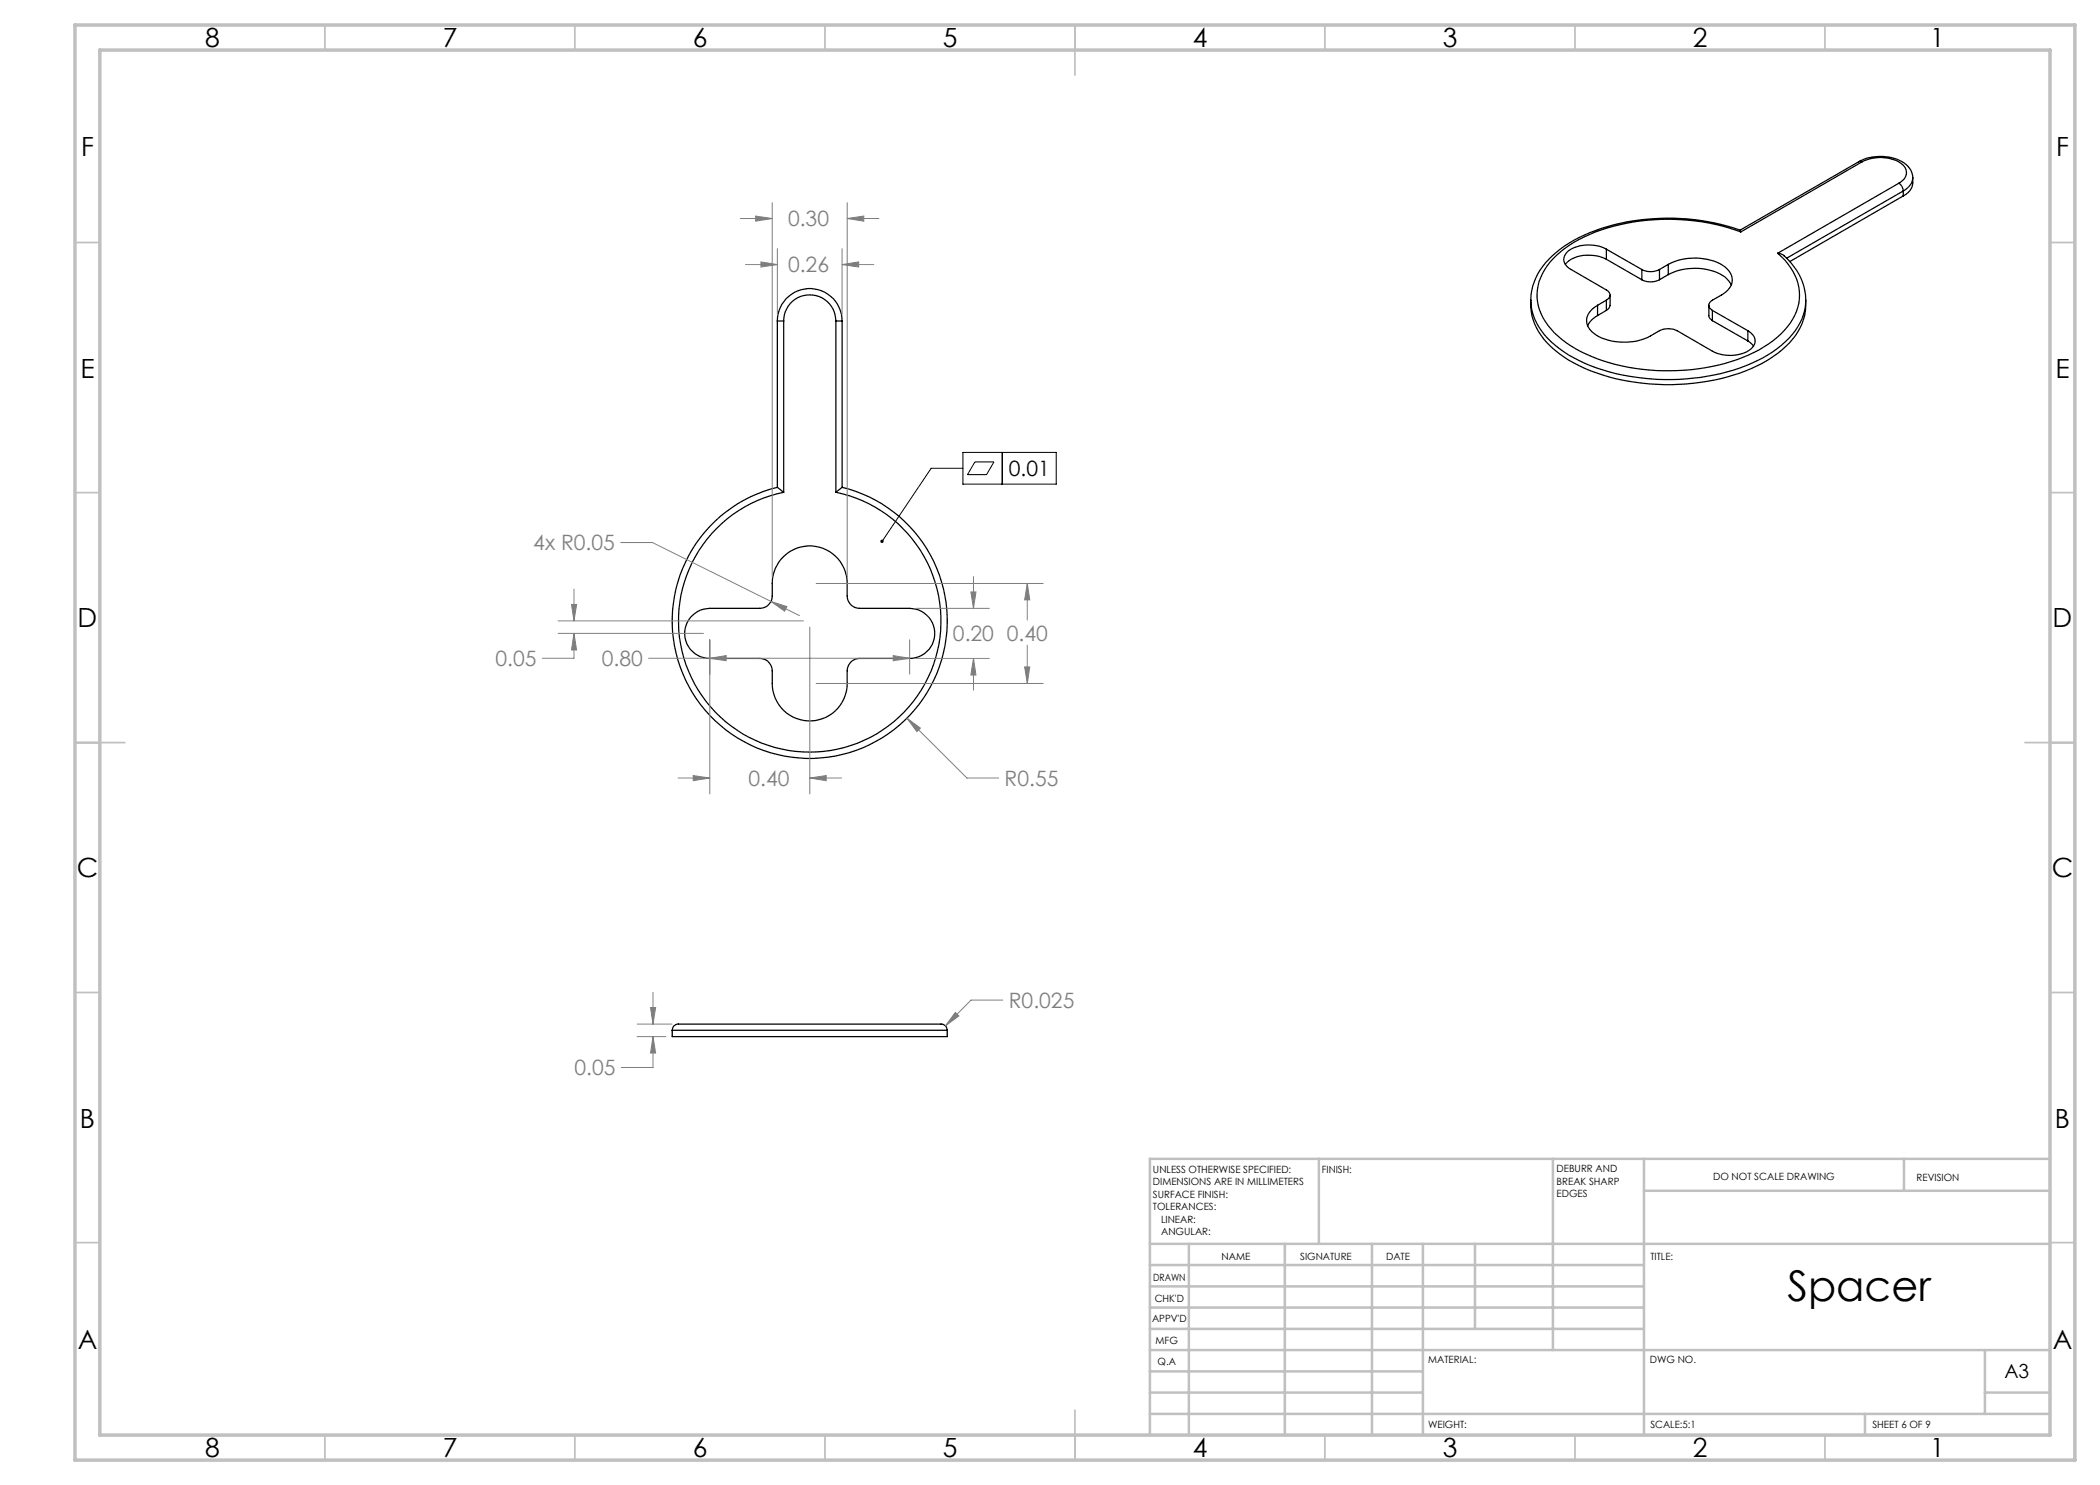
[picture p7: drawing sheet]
<svg xmlns="http://www.w3.org/2000/svg" width="420mm" height="297mm" viewBox="0 0 420 297" stroke-linecap="round" stroke-linejoin="round" font-family="sans-serif">
<g fill="none" stroke="#000" stroke-width=".25">
<path d="M371.8 32.3a8.9 8.9 0 0 1 9.7 .9l.8 1.2 .3 1.2M371.8 32.3l.6 .1M371.8 32.3l-23.8 13.7M372.4 32.4a7.8 7.8 0 0 1 8.1 .5 2.17 2.17 0 0 1-.7 3.8M372.4 32.4l-24.2 14M379.8 36.7a1.91 1.91 0 0 1 .8 1.5M379.8 36.7l-24.3 14M380.6 38.2v1M380.6 39.2l-22.6 13.1M380.6 38.2l-23.3 13.4M382.6 35.6a3.2 3.2 0 0 1-2 3.6M382.6 35.6a3.2 3.2 0 0 1-2 2.6"/>
<path d="M321.3 49.8a7.3 7.3 0 0 0-8 .7 2.07 2.07 0 0 0 .9 3.4l7.1 4.1a1.07 1.07 0 0 1 .7 1 1.07 1.07 0 0 1-.7 1M321.3 51.9a7.6 7.6 0 0 0-7.7 .4l-.5 .6M321.3 49.8l7.1 4.1M321.3 49.8v2.1M321.3 51.9l7.1 4M322 59v2.2l-.2 .5-.5 .4M328.4 53.9a3.8 3.8 0 0 0 3.5 0M328.4 55.9a3.8 3.8 0 0 0 3.5 0M328.4 53.9v2M331.9 53.9v2M333.7 52.9a11.3 11.3 0 0 1 11.3 .5 3 3 0 0 1-.2 5.3l-2.3 1.3a1.09 1.09 0 0 0-.7 1.1 1.09 1.09 0 0 0 .7 1M333.7 54.9a11.5 11.5 0 0 1 11.3 .5l1.3 1.6"/>
<path d="M333.7 52.9l-1.8 1M333.7 54.9l-1.8 1M333.7 52.9v2M348.2 46.4l-.1-.3a43.2 43.2 0 0 0-32.2 1.4 18.2 18.2 0 0 0-8.8 8.2l-.7 2.4-.2 2M348.2 46.4a42.2 42.2 0 0 0-31.4 1 16.4 16.4 0 0 0-9 8.9 9.6 9.6 0 0 0 2.4 9.5 24 24 0 0 0 11.7 6.8 42.3 42.3 0 0 0 28.9-2.1 16.5 16.5 0 0 0 8.5-8.2 9.7 9.7 0 0 0-2.3-10.3l-1.5-1.3M355.5 50.7h.1a4.2 4.2 0 0 1 2.7 2 11.2 11.2 0 0 1 2.8 7.3M155.5 64.2h1.2M155.5 64.2a6.5 6.5 0 0 1 6.4-6.5 6.5 6.5 0 0 1 6.5 6.5M155.5 64.2v33.3M156.7 64.2a5.2 5.2 0 0 1 5.3-5.2 5.2 5.2 0 0 1 5.2 5.2M156.7 64.2v34.3M167.2 64.2h1.2"/>
<path d="M167.2 64.2v34.3M168.4 64.2v33.3M319.5 61.1a3.2 3.2 0 0 0-1.8 4.4 8.1 8.1 0 0 0 6.9 2.9 11.4 11.4 0 0 0 7.3-2.3 4.2 4.2 0 0 1 3.5 0l7.1 4.1a7.5 7.5 0 0 0 7.7-.4 2.01 2.01 0 0 0-.2-3.4l-.4-.3M319.5 63.1l-1.3 1.1-.7 1M319.5 61.1v2M321.3 60l-1.8 1.1M321.3 60v2.1M321.3 62.1l-1.8 1M341.8 61.1v2.1l.2 .5 .5 .4M342.5 62.1l7.1 4M342.5 62.1v2M342.5 64.1l7.1 4.1"/>
<path d="M349.6 68.2l1.1 1M349.6 66.1v2.1M361.1 60a11.2 11.2 0 0 1-4 9.4 30.8 30.8 0 0 1-17.1 7.1 43.5 43.5 0 0 1-24.2-3.4 17.4 17.4 0 0 1-8.9-8.3 11.1 11.1 0 0 1-.8-4.8 12.4 12.4 0 0 0 5.8 9.7 34.7 34.7 0 0 0 18.2 6.1 41 41 0 0 0 23.5-4.8 15 15 0 0 0 7.3-8.9l.2-2.1M155.5 97.5l1.2 1M155.5 97.5a27.5 27.5 0 0 0-16.2 42.3 27.5 27.5 0 0 0 45.3 0 27.5 27.5 0 0 0-16.2-42.3M156.7 98.5a26.2 26.2 0 0 0-16.5 40.3 26.2 26.2 0 0 0 43.6 0 26.2 26.2 0 0 0-16.6-40.3M168.4 97.5l-1.2 1M138.1 123.5l.4-.5a4.8 4.8 0 0 1 3.5-1.3h9.9a2.45 2.45 0 0 0 2.5-2.5 11.5 11.5 0 0 1 .6-5.5 7.5 7.5 0 0 1 8.4-4.3 7.5 7.5 0 0 1 6 7.3v2.5a2.51 2.51 0 0 0 2.5 2.5h10a5 5 0 0 1 5 5 5 5 0 0 1-5 5h-10a2.45 2.45 0 0 0-2.5 2.5 11.4 11.4 0 0 1-.6 5.4 7.5 7.5 0 0 1-8.4 4.4 7.5 7.5 0 0 1-6-7.3v-2.5a2.51 2.51 0 0 0-2.5-2.5h-9.9a5 5 0 0 1-4.6-2.9 5 5 0 0 1 .7-5.3zM134.4 206.1a1.46 1.46 0 0 1 2-1.3h51.6a1.24 1.24 0 0 1 1.4 1.3M134.4 206.1v1.2h55v-1.2M134.4 206.1h55"/>
</g>
<path d="M192.6 90.5h18.6v6.3h-18.6zM192.6 93.7h-6.4l-9.8 14.6M195 92.4h3.8l-1.5 2.5h-3.8zM200.4 90.5v6.3" fill="none" stroke="#000" stroke-width=".2"/>
<g fill="none" stroke="#808080" stroke-width=".2">
<path d="M148.1 43.7h6.3M149.1 52.9h6.4M151.1 43.2l3.3 .5-3.3 .5zM152.2 52.4l3.3 .5-3.3 .5zM154.4 40.5v74.9M155.5 49.7v13.2M168.4 52.9l3.3-.5v1zM168.4 49.7v13.2M168.4 52.9h6.4M169.4 43.7l3.4-.5v1zM169.4 40.5v74.9M169.4 43.7h6.4"/>
<path d="M114.8 117.8v6.4M124.1 108.5h6.4l23.7 11.8M163.2 116.7h45.4M194.2 118.4h1l-.5 3.3zM194.7 115.3v6.4M205.5 116.7l.5 3.3h-1.1zM205.5 116.7v7.3M111.6 124.2h49.1M111.6 126.7h29.1M114.3 120.9h1l-.5 3.3zM114.8 126.7l.5 3.3h-1zM114.8 126.7v5h-6.4"/>
<path d="M129.7 131.7h52.2M142 131.7l3.2-.6v1zM142 127.9v30.9M154.2 120.3l3.2 1-.5 .9zM154.2 120.3l5.7 2.8M162 125.4v33.4M163.2 136.7h45.4M178.6 131.1l3.3 .6-3.3 .4zM181.9 127.9v6.9M183.2 121.7h14.7M183.2 131.7h14.7M194.7 131.7l.5 3.3h-1z"/>
<path d="M194.7 131.7v6.3M204.9 133.4h1.1l-.5 3.3zM205.5 129v7.7M135.6 155.6h6.4M138.6 155.1l3.4 .5-3.4 .5zM162 155.6l3.2-.5v1zM162 155.6h6.3M181.4 143.6l2.7 2-.7 .7zM181.4 143.6l12 12h6.3M130.6 198.5v6.3M127.4 204.8h7M127.4 207.3h5.8"/>
<path d="M130.1 201.5h1l-.5 3.3zM130.6 207.3l.5 3.3h-1zM130.6 207.3v6.2h-6.4M191.1 202.5l.7 .7-2.7 2zM200.6 200h-6.4l-5.1 5.2"/>
</g>
<g fill="none" stroke="#c0c0c0" stroke-width=".35">
<path d="M65 5v5M115 5v5M165 5v5M215 5v10M265 5v5M315 5v5M365 5v5M15 48.5h5M410 48.5h5M15 98.5h5M410 98.5h5M15 148.5h10"/>
<path d="M405 148.5h10M15 198.5h5M410 198.5h5M15 248.5h5M410 248.5h5M65 287v5M115 287v5M165 287v5M215 282v10M265 287v5M315 287v5M365 287v5"/>
</g>
<g fill="none" stroke="#c0c0c0" stroke-width=".5">
<path d="M263.8 231.8v17M310.6 231.8v38.2M328.8 231.8v55.2M328.8 238.2h81.2M380.8 231.8v6.4M410 231.8h-180v55.2M230 248.8h180M230 257.3h98.8M230 253h98.8M237.8 248.8v38.2M257 248.8v38.2M274.4 248.8v38.2"/>
<path d="M284.6 248.8v38.2M295 248.8v17M230 265.8h98.8M230 261.5h98.8M230 278.5h54.6M230 274.3h54.6M230 270h180M397 278.5h13M397 270v12.8M230 282.8h180M373 282.8v4.2"/>
</g>
<path d="M15 5h400v287h-400zM20 10h390v277h-390z" fill="none" stroke="#c0c0c0" stroke-width=".7"/>
<path d="M176.2 108a.34 .34 0 0 1 .4 0 .34 .34 0 0 1 .1 .5 .34 .34 0 0 1-.5 0l.2-.2-.2 .2-.1-.2z" fill="#000"/>
<path d="M130.1 201.5h1l-.5 3.3zM130.6 207.3l.5 3.3h-1zM191.1 202.5l-2 2.7 2.7-2zM181.4 143.6l2 2.7 .7-.7zM142 131.7l3.2-.6v1zM178.6 131.1l3.3 .6-3.3 .4zM194.2 118.4h1l-.5 3.3zM194.7 131.7l.5 3.3h-1zM204.9 133.4h1.1l-.5 3.3zM205.5 116.7l.5 3.3h-1.1zM154.2 120.3l2.7 1.9 .5-.9zM114.3 120.9h1l-.5 3.3zM114.8 126.7l.5 3.3h-1zM138.6 155.1l3.4 .5-3.4 .5zM162 155.6l3.2-.5v1zM151.1 43.2l3.3 .5-3.3 .5zM169.4 43.7l3.4-.5v1zM152.2 52.4l3.3 .5-3.3 .5zM168.4 52.9l3.3-.5v1z" fill="#808080"/>
<text font-size="8.5" x="357.5" y="260.3">Spacer</text>
<g font-size="5.3">
<text x="41" y="9.5">8</text>
<text x="88.5" y="9.5">7</text>
<text x="138.5" y="9.5">6</text>
<text x="188.5" y="9.5">5</text>
<text x="238.5" y="9.5">4</text>
<text x="288.5" y="9.5">3</text>
<text x="338.5" y="9.5">2</text>
<text x="386" y="9.5">1</text>
<text x="16.2" y="31.2">F</text>
<text x="411.2" y="31.2">F</text>
<text x="16.1" y="75.5">E</text>
<text x="411.1" y="75.5">E</text>
<text x="15.5" y="125.5">D</text>
<text x="410.5" y="125.5">D</text>
<text x="15.4" y="175.5">C</text>
<text x="410.4" y="175.5">C</text>
<text x="16" y="225.5">B</text>
<text x="411" y="225.5">B</text>
<text x="15.5" y="269.7">A</text>
<text x="410.5" y="269.7">A</text>
<text x="41" y="291.5">8</text>
<text x="88.5" y="291.5">7</text>
<text x="138.5" y="291.5">6</text>
<text x="188.5" y="291.5">5</text>
<text x="238.5" y="291.5">4</text>
<text x="288.5" y="291.5">3</text>
<text x="338.5" y="291.5">2</text>
<text x="386" y="291.5">1</text>
</g>
<g font-size="4.2" fill="#808080">
<text x="157.6" y="45.3">0.30</text>
<text x="157.6" y="54.5">0.26</text>
<text x="106.7" y="110.1">4x R0.05</text>
<text x="190.6" y="128.1">0.20 0.40</text>
<text x="99.1" y="133.2">0.05</text>
<text x="120.4" y="133.2">0.80</text>
<text x="149.7" y="157.2">0.40</text>
<text x="200.9" y="157.2">R0.55</text>
<text x="201.8" y="201.6">R0.025</text>
<text x="114.9" y="215.1">0.05</text>
</g>
<text font-size="4.2" x="201.8" y="95.3">0.01</text>
<text font-size="3.9" x="400.9" y="275.5">A3</text>
<g font-size="2">
<text x="230.6" y="234.6">UNLESS OTHERWISE SPECIFIED:</text>
<text x="230.6" y="237.1">DIMENSIONS ARE IN MILLIMETERS</text>
<text x="230.6" y="239.6">SURFACE FINISH:</text>
<text x="264.4" y="234.6">FINISH:</text>
<text x="311.3" y="234.5">DEBURR AND</text>
<text x="311.3" y="237">BREAK SHARP</text>
<text x="311.3" y="239.5">EDGES</text>
<text x="342.6" y="236">DO NOT SCALE DRAWING</text>
<text x="383.3" y="236.2">REVISION</text>
<text x="230.6" y="242.1">TOLERANCES:</text>
<text x="232.2" y="244.6">LINEAR:</text>
<text x="232.2" y="247.1">ANGULAR:</text>
<text x="244.3" y="252">NAME</text>
<text x="260" y="251.9">SIGNATURE</text>
<text x="277.2" y="251.9">DATE</text>
<text x="330.1" y="251.9">TITLE:</text>
<text x="230.6" y="256.1">DRAWN</text>
<text x="230.9" y="260.3">CHK'D</text>
<text x="230.4" y="264.4">APPV'D</text>
<text x="231.1" y="268.8">MFG</text>
<text x="231.5" y="273">Q.A</text>
<text x="285.6" y="272.5">MATERIAL:</text>
<text x="330" y="272.5">DWG NO.</text>
<text x="285.6" y="285.5">WEIGHT:</text>
<text x="330.1" y="285.6">SCALE:5:1</text>
<text x="374.5" y="285.6">SHEET 6 OF 9</text>
</g>
</svg>
